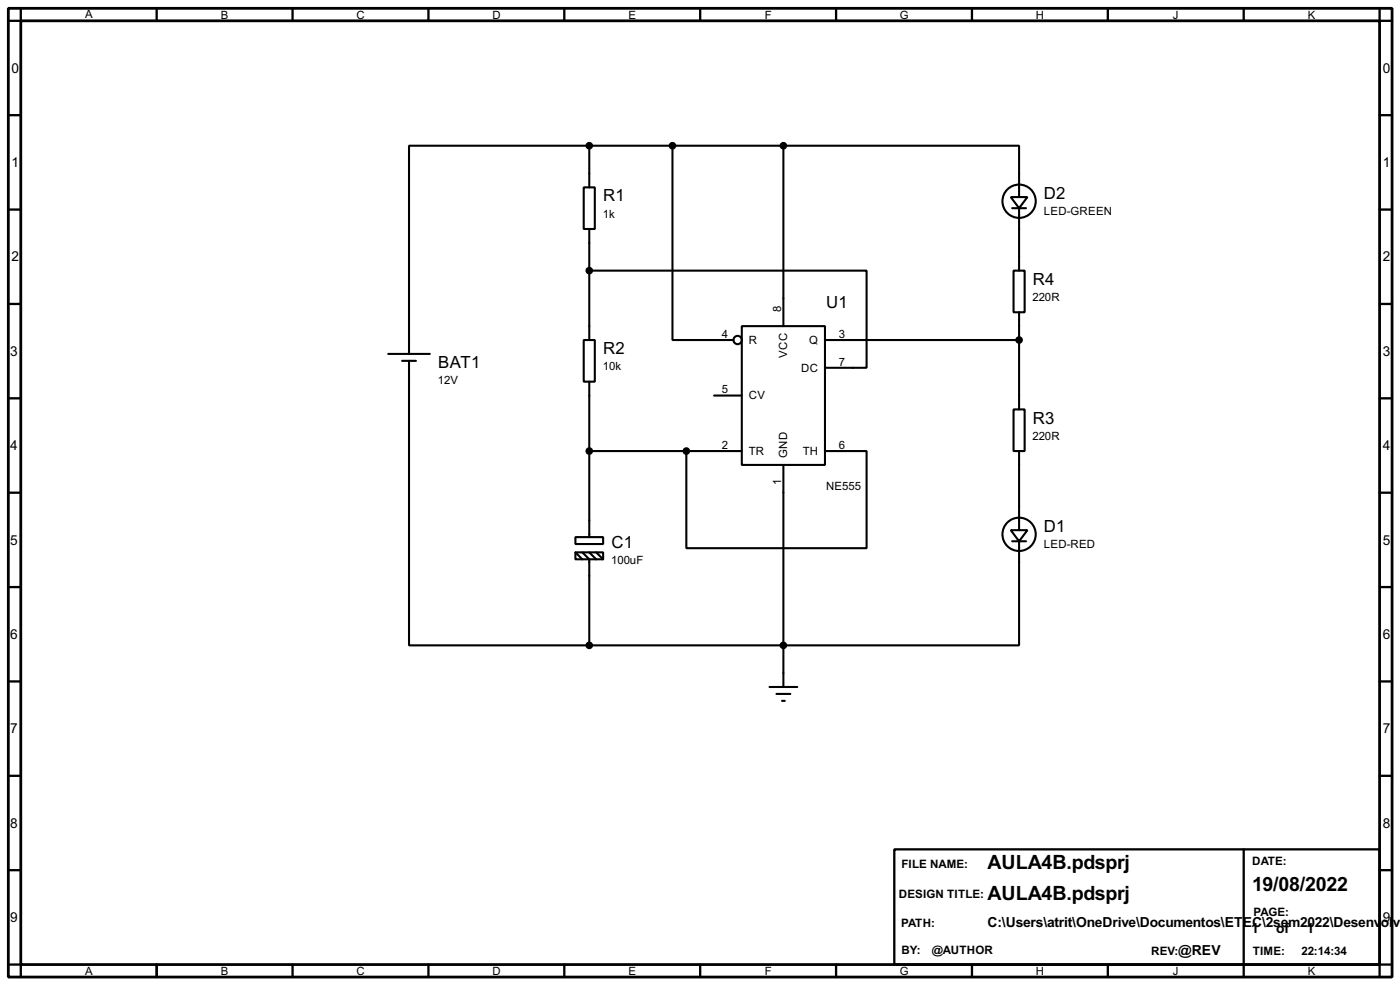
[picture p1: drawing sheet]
<svg xmlns="http://www.w3.org/2000/svg" width="256mm" height="180mm" viewBox="0 0 256 180" stroke-linecap="round" stroke-linejoin="round" font-family="sans-serif">
<path d="M1.5 1.5h253.5v177.3h-253.5zM3.8 3.8h248.9v172.7h-248.9z" fill="none" stroke="#000" stroke-width=".51"/>
<g fill="none" stroke="#000" stroke-width=".42">
<path d="M3.8 1.5v2.3h-2.3M28.7 1.5v2.3M53.6 1.5v2.3M78.5 1.5v2.3M103.4 1.5v2.3M128.3 1.5v2.3M153.2 1.5v2.3M178.1 1.5v2.3M202.9 1.5v2.3M227.8 1.5v2.3M252.7 1.5v2.3h2.3M1.5 21.1h2.3"/>
<path d="M1.5 38.4h2.3M252.7 21.1h2.3M252.7 38.4h2.3M1.5 55.6h2.3M252.7 55.6h2.3M1.5 72.9h2.3M252.7 72.9h2.3M1.5 90.2h2.3M252.7 90.2h2.3M1.5 107.4h2.3M252.7 107.4h2.3M1.5 124.7h2.3"/>
<path d="M252.7 124.7h2.3M1.5 142h2.3M1.5 159.3h2.3M163.8 155.4h88.9v21.1h-88.9zM227.8 155.4v23.4M252.7 142h2.3M252.7 159.3h2.3M1.5 176.5h2.3v2.3M28.7 176.5v2.3M53.6 176.5v2.3M78.5 176.5v2.3M103.4 176.5v2.3"/>
<path d="M128.3 176.5v2.3M153.2 176.5v2.3M178.1 176.5v2.3M202.9 176.5v2.3M255 176.5h-2.3v2.3"/>
</g>
<g fill="none" stroke="#000" stroke-width=".38">
<path d="M106.9 34.3h2.1v7.6h-2.1zM107.9 26.7h-33v38.1M107.9 26.7v7.6M107.9 26.7h35.6M123.2 26.7v35.5h11.2M143.5 26.7h43.2v9.4M143.5 26.7v33M185.2 36.1h3l-1.5 2zM185.4 38.1h2.6M186.7 38.1v11.4M107.9 49.5h50.8v17.8h-7.6M107.9 41.9v20.3"/>
<path d="M135.9 59.7h15.2v25.4h-15.2zM185.7 49.5h2v7.6h-2zM186.7 57.1v17.8M71.1 64.8h7.6M73.7 66h2.5M74.9 66v52.1h33M106.9 62.2h2.1v7.6h-2.1zM107.9 69.8v28.5M130.8 72.4h5.1M151.1 62.2h35.6M185.7 74.9h2v7.6h-2zM105.4 98.3h5.1v1.3h-5.1z"/>
<path d="M107.9 82.5h28M125.7 82.5v17.8h33v-17.8h-7.6M143.5 85.1v40.6M185.2 97h3l-1.5 2.1zM185.4 99.1h2.6M186.7 99.1v19h-78.8M186.7 82.5v14.5M105.4 101.1h5.1v1.3h-5.1zM105.4 101.1l1.3 1.3M106.7 101.1l1.2 1.3v15.7M107.9 101.1l1.3 1.3M109.2 101.1l1.3 1.3"/>
<path d="M141 125.7h5M142.2 127h2.6M143.3 128.3h.5"/>
<circle cx="186.7" cy="36.8" r="3"/>
<circle cx="135.1" cy="62.2" r=".76"/>
<circle cx="186.7" cy="97.8" r="3"/>
</g>
<g fill="#000" stroke="#000" stroke-width=".38">
<circle cx="107.9" cy="26.7" r=".51"/>
<circle cx="123.2" cy="26.7" r=".51"/>
<circle cx="143.5" cy="26.7" r=".51"/>
<circle cx="107.9" cy="49.5" r=".51"/>
<circle cx="186.7" cy="62.2" r=".51"/>
<circle cx="107.9" cy="82.5" r=".51"/>
<circle cx="125.7" cy="82.5" r=".51"/>
<circle cx="107.9" cy="118.1" r=".51"/>
<circle cx="143.5" cy="118.1" r=".51"/>
</g>
<g font-size="4">
<text x="180.9" y="159">AULA4B.pdsprj</text>
<text x="180.9" y="164.8">AULA4B.pdsprj</text>
<text x="229.4" y="163.1">19/08/2022</text>
</g>
<g font-size="3.4">
<text x="110.5" y="36.9">R1</text>
<text x="191.2" y="36.4">D2</text>
<text x="189.2" y="52.1">R4</text>
<text x="151.4" y="56.3">U1</text>
<text x="110.5" y="64.8">R2</text>
<text x="80.3" y="67.4">BAT1</text>
<text x="189.2" y="77.5">R3</text>
<text x="112" y="100.3">C1</text>
<text x="191.2" y="97.3">D1</text>
</g>
<g font-size="2.8">
<text x="2.1" y="13.3">0</text>
<text x="253.3" y="13.3">0</text>
<text x="2.1" y="30.6">1</text>
<text x="253.3" y="30.6">1</text>
<text x="2.1" y="47.8">2</text>
<text x="253.3" y="47.8">2</text>
<text x="1.9" y="65.1">3</text>
<text x="253.3" y="65.1">3</text>
<text x="1.9" y="82.4">4</text>
<text x="253.3" y="82.4">4</text>
<text x="1.9" y="99.7">5</text>
<text x="253.3" y="99.7">5</text>
<text x="1.9" y="116.9">6</text>
<text x="253.3" y="116.9">6</text>
<text x="1.9" y="134.2">7</text>
<text x="253.3" y="134.2">7</text>
<text x="1.9" y="151.5">8</text>
<text x="253.3" y="151.5">8</text>
<text x="1.9" y="168.7">9</text>
<text x="180.9" y="169.7">C:\Users\atrit\OneDrive\Documentos\ETEC\2sem2022\Desenv</text>
<text x="229.2" y="170.7">1</text>
<text x="233.8" y="170.7">of</text>
<text x="239.4" y="170.7">1</text>
<text x="253" y="169.7">ol</text>
<text x="253.3" y="168.7">9</text>
<text x="255.1" y="169.7">vi</text>
<text x="215.9" y="174.8">@REV</text>
</g>
<g font-size="2.4">
<text x="165.1" y="158.8">FILE NAME:</text>
<text x="229.4" y="158.3">DATE:</text>
<text x="164.7" y="164.3">DESIGN TITLE:</text>
<text x="229.7" y="167.7">PAGE:</text>
<text x="165.1" y="169.6">PATH:</text>
<text x="165.1" y="174.6">BY:</text>
<text x="170.7" y="174.6">@AUTHOR</text>
<text x="210.9" y="174.7">REV:</text>
<text x="229.5" y="174.7">TIME:</text>
<text x="238.4" y="174.7">22:14:34</text>
</g>
<g font-size="2.3">
<text x="15.6" y="3.3">A</text>
<text x="40.5" y="3.5">B</text>
<text x="65.3" y="3.5">C</text>
<text x="90.2" y="3.5">D</text>
<text x="115.1" y="3.5">E</text>
<text x="140.1" y="3.5">F</text>
<text x="164.8" y="3.5">G</text>
<text x="189.8" y="3.5">H</text>
<text x="214.9" y="3.5">J</text>
<text x="239.6" y="3.5">K</text>
<text x="110.4" y="39.8">1k</text>
<text x="191.2" y="39.3">LED-GREEN</text>
<text x="143.1" y="57.1" transform="rotate(-90 143.1 57.1)">8</text>
<text x="189.1" y="55.1">220R</text>
<text x="132.2" y="61.8">4</text>
<text x="137.2" y="62.9">R</text>
<text x="144.2" y="65.5" transform="rotate(-90 144.2 65.5)">VCC</text>
<text x="148.2" y="62.9">Q</text>
<text x="153.7" y="61.8">3</text>
<text x="80.2" y="70.3">12V</text>
<text x="110.4" y="67.8">10k</text>
<text x="146.8" y="68">DC</text>
<text x="153.7" y="66.9">7</text>
<text x="132.2" y="72">5</text>
<text x="137.2" y="73.1">CV</text>
<text x="132.2" y="82.2">2</text>
<text x="137.2" y="83.3">TR</text>
<text x="144.2" y="83.8" transform="rotate(-90 144.2 83.8)">GND</text>
<text x="147.1" y="83.3">TH</text>
<text x="153.7" y="82.2">6</text>
<text x="189.1" y="80.5">220R</text>
<text x="143.1" y="88.8" transform="rotate(-90 143.1 88.8)">1</text>
<text x="151.3" y="89.7">NE555</text>
<text x="191.2" y="100.2">LED-RED</text>
<text x="112" y="103.3">100uF</text>
<text x="15.6" y="178.5">A</text>
<text x="40.5" y="178.5">B</text>
<text x="65.3" y="178.5">C</text>
<text x="90.2" y="178.5">D</text>
<text x="115.1" y="178.5">E</text>
<text x="140.1" y="178.5">F</text>
<text x="164.8" y="178.5">G</text>
<text x="189.8" y="178.5">H</text>
<text x="214.9" y="178.5">J</text>
<text x="239.6" y="178.5">K</text>
</g>
</svg>
